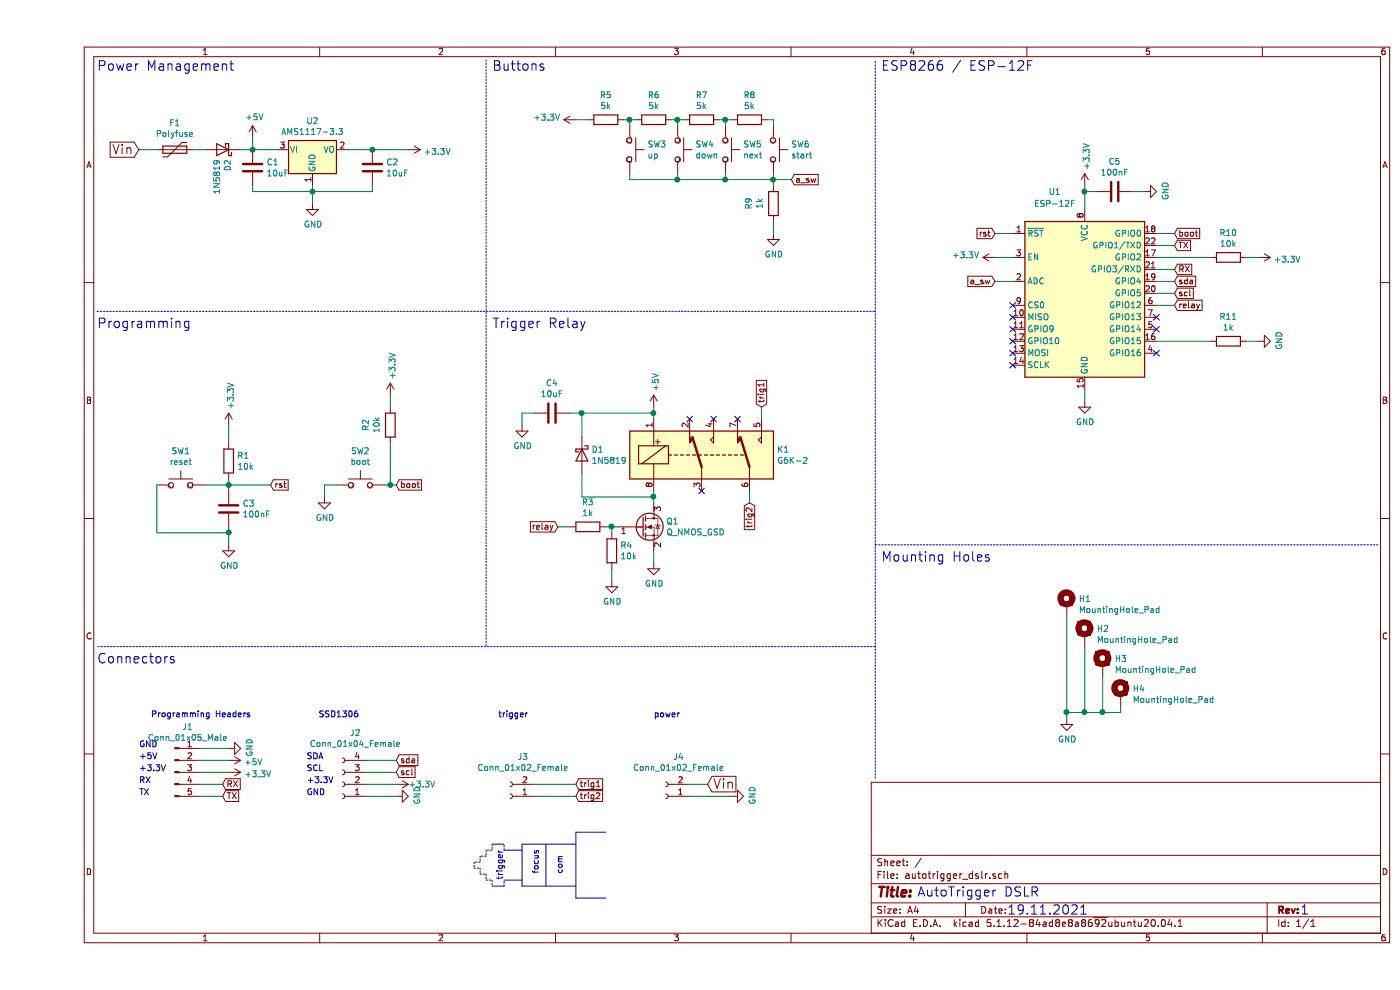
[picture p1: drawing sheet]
EESchema Schematic File Version 4
EELAYER 30 0
EELAYER END
$Descr A4 11693 8268
encoding utf-8
Sheet 1 1
Title ""
Date ""
Rev ""
Comp ""
Comment1 ""
Comment2 ""
Comment3 ""
Comment4 ""
$EndDescr
$Comp
L RF_Module:ESP-12F U1
U 1 1
P 8750 2550
F 0 "U1" H 8500 3500 50  0000 C CNN
F 1 "ESP-12F" H 8500 3400 50  0000 C CNN
F 2 "RF_Module:ESP-12E" H 8750 2550 50  0001 C CNN
F 3 "http://wiki.ai-thinker.com/_media/esp8266/esp8266_series_modules_user_manual_v1.1.pdf" H 8400 2650 50  0001 C CNN
	1    8750 2550
	1    0    0    -1  
$EndComp
$Comp
L Regulator_Linear:AMS1117-3.3 U2
U 1 1
P 2300 1250
F 0 "U2" H 2300 1492 50  0000 C CNN
F 1 "AMS1117-3.3" H 2300 1401 50  0000 C CNN
F 2 "Package_TO_SOT_SMD:SOT-223-3_TabPin2" H 2300 1450 50  0001 C CNN
F 3 "https://www.lcsc.com/product-detail/Linear-Voltage-Regulators-LDO_UMW-Youtai-Semiconductor-Co-Ltd-AMS1117-3-3_C347222.html" H 2400 1000 50  0001 C CNN
	1    2300 1250
	1    0    0    -1  
$EndComp
$Comp
L Device:C C2
U 1 1
P 2800 1400
F 0 "C2" H 2915 1446 50  0000 L CNN
F 1 "10uF" H 2915 1355 50  0000 L CNN
F 2 "Capacitor_SMD:C_0805_2012Metric_Pad1.18x1.45mm_HandSolder" H 2838 1250 50  0001 C CNN
F 3 "~" H 2800 1400 50  0001 C CNN
	1    2800 1400
	1    0    0    -1  
$EndComp
$Comp
L Device:C C1
U 1 1
P 1800 1400
F 0 "C1" H 1915 1446 50  0000 L CNN
F 1 "10uF" H 1915 1355 50  0000 L CNN
F 2 "Capacitor_SMD:C_0805_2012Metric_Pad1.18x1.45mm_HandSolder" H 1838 1250 50  0001 C CNN
F 3 "~" H 1800 1400 50  0001 C CNN
	1    1800 1400
	1    0    0    -1  
$EndComp
$Comp
L power:GND #PWR03
U 1 1
P 1600 4550
F 0 "#PWR03" H 1600 4300 50  0001 C CNN
F 1 "GND" H 1605 4377 50  0000 C CNN
F 2 "" H 1600 4550 50  0001 C CNN
F 3 "" H 1600 4550 50  0001 C CNN
	1    1600 4550
	1    0    0    -1  
$EndComp
$Comp
L power:GND #PWR04
U 1 1
P 1600 6250
F 0 "#PWR04" H 1600 6000 50  0001 C CNN
F 1 "GND" H 1605 6077 50  0000 C CNN
F 2 "" H 1600 6250 50  0001 C CNN
F 3 "" H 1600 6250 50  0001 C CNN
	1    1600 6250
	0    -1   -1   0   
$EndComp
$Comp
L power:GND #PWR08
U 1 1
P 2400 4150
F 0 "#PWR08" H 2400 3900 50  0001 C CNN
F 1 "GND" H 2405 3977 50  0000 C CNN
F 2 "" H 2400 4150 50  0001 C CNN
F 3 "" H 2400 4150 50  0001 C CNN
	1    2400 4150
	1    0    0    -1  
$EndComp
$Comp
L power:GND #PWR017
U 1 1
P 5150 4700
F 0 "#PWR017" H 5150 4450 50  0001 C CNN
F 1 "GND" H 5155 4527 50  0000 C CNN
F 2 "" H 5150 4700 50  0001 C CNN
F 3 "" H 5150 4700 50  0001 C CNN
	1    5150 4700
	1    0    0    -1  
$EndComp
$Comp
L power:GND #PWR023
U 1 1
P 8750 3350
F 0 "#PWR023" H 8750 3100 50  0001 C CNN
F 1 "GND" H 8755 3177 50  0000 C CNN
F 2 "" H 8750 3350 50  0001 C CNN
F 3 "" H 8750 3350 50  0001 C CNN
	1    8750 3350
	1    0    0    -1  
$EndComp
$Comp
L power:GND #PWR019
U 1 1
P 5800 6650
F 0 "#PWR019" H 5800 6400 50  0001 C CNN
F 1 "GND" H 5805 6477 50  0000 C CNN
F 2 "" H 5800 6650 50  0001 C CNN
F 3 "" H 5800 6650 50  0001 C CNN
	1    5800 6650
	0    -1   -1   0   
$EndComp
$Comp
L power:GND #PWR020
U 1 1
P 6150 1950
F 0 "#PWR020" H 6150 1700 50  0001 C CNN
F 1 "GND" H 6155 1777 50  0000 C CNN
F 2 "" H 6150 1950 50  0001 C CNN
F 3 "" H 6150 1950 50  0001 C CNN
	1    6150 1950
	1    0    0    -1  
$EndComp
$Comp
L power:GND #PWR07
U 1 1
P 2300 1700
F 0 "#PWR07" H 2300 1450 50  0001 C CNN
F 1 "GND" H 2305 1527 50  0000 C CNN
F 2 "" H 2300 1700 50  0001 C CNN
F 3 "" H 2300 1700 50  0001 C CNN
	1    2300 1700
	1    0    0    -1  
$EndComp
Wire Wire Line
	1800 1550 1800 1600
Wire Wire Line
	1800 1600 2300 1600
Wire Wire Line
	2300 1600 2300 1700
Wire Wire Line
	2800 1550 2800 1600
Wire Wire Line
	2800 1600 2300 1600
Connection ~ 2300 1600
Wire Wire Line
	2300 1550 2300 1600
Wire Wire Line
	1800 1250 2000 1250
Wire Wire Line
	2600 1250 2800 1250
$Comp
L power:+3.3V #PWR09
U 1 1
P 3100 1250
F 0 "#PWR09" H 3100 1100 50  0001 C CNN
F 1 "+3.3V" V 3115 1378 50  0000 L CNN
F 2 "" H 3100 1250 50  0001 C CNN
F 3 "" H 3100 1250 50  0001 C CNN
	1    3100 1250
	0    1    1    0   
$EndComp
Wire Wire Line
	2800 1250 3100 1250
Connection ~ 2800 1250
$Comp
L power:+3.3V #PWR022
U 1 1
P 8750 1550
F 0 "#PWR022" H 8750 1400 50  0001 C CNN
F 1 "+3.3V" V 8765 1678 50  0000 L CNN
F 2 "" H 8750 1550 50  0001 C CNN
F 3 "" H 8750 1550 50  0001 C CNN
	1    8750 1550
	1    0    0    -1  
$EndComp
Wire Wire Line
	8750 1750 8750 1600
$Comp
L Device:R R1
U 1 1
P 1600 3850
F 0 "R1" H 1670 3896 50  0000 L CNN
F 1 "10k" H 1670 3805 50  0000 L CNN
F 2 "Resistor_SMD:R_0805_2012Metric_Pad1.20x1.40mm_HandSolder" V 1530 3850 50  0001 C CNN
F 3 "~" H 1600 3850 50  0001 C CNN
	1    1600 3850
	1    0    0    -1  
$EndComp
$Comp
L Device:C C3
U 1 1
P 1600 4250
F 0 "C3" H 1715 4296 50  0000 L CNN
F 1 "100nF" H 1715 4205 50  0000 L CNN
F 2 "Capacitor_SMD:C_0805_2012Metric_Pad1.18x1.45mm_HandSolder" H 1638 4100 50  0001 C CNN
F 3 "~" H 1600 4250 50  0001 C CNN
	1    1600 4250
	1    0    0    -1  
$EndComp
$Comp
L Switch:SW_Push SW1
U 1 1
P 1200 4050
F 0 "SW1" H 1200 4335 50  0000 C CNN
F 1 "reset" H 1200 4244 50  0000 C CNN
F 2 "Button_Switch_SMD:SW_SPST_FSMSM" H 1200 4250 50  0001 C CNN
F 3 "~" H 1200 4250 50  0001 C CNN
	1    1200 4050
	1    0    0    -1  
$EndComp
$Comp
L power:+3.3V #PWR02
U 1 1
P 1600 3550
F 0 "#PWR02" H 1600 3400 50  0001 C CNN
F 1 "+3.3V" V 1615 3678 50  0000 L CNN
F 2 "" H 1600 3550 50  0001 C CNN
F 3 "" H 1600 3550 50  0001 C CNN
	1    1600 3550
	1    0    0    -1  
$EndComp
Text GLabel 1950 4050 2    50   Input ~ 0
rst
Wire Wire Line
	1400 4050 1600 4050
Wire Wire Line
	1600 4000 1600 4050
Connection ~ 1600 4050
Wire Wire Line
	1600 4050 1950 4050
Wire Wire Line
	1600 4100 1600 4050
Wire Wire Line
	1600 3550 1600 3700
Wire Wire Line
	1600 4400 1600 4450
Wire Wire Line
	1000 4050 1000 4450
Wire Wire Line
	1000 4450 1600 4450
Connection ~ 1600 4450
Wire Wire Line
	1600 4450 1600 4550
$Comp
L Switch:SW_Push SW2
U 1 1
P 2700 4050
F 0 "SW2" H 2700 4335 50  0000 C CNN
F 1 "boot" H 2700 4244 50  0000 C CNN
F 2 "Button_Switch_SMD:SW_SPST_FSMSM" H 2700 4250 50  0001 C CNN
F 3 "~" H 2700 4250 50  0001 C CNN
	1    2700 4050
	1    0    0    -1  
$EndComp
Wire Wire Line
	2500 4050 2400 4050
Wire Wire Line
	2400 4050 2400 4150
Text GLabel 3000 4050 2    50   Input ~ 0
boot
Wire Wire Line
	2900 4050 2950 4050
Text GLabel 9500 1950 2    50   Input ~ 0
boot
Text GLabel 8000 1950 0    50   Input ~ 0
rst
Wire Wire Line
	8000 1950 8150 1950
Wire Wire Line
	9350 1950 9500 1950
$Comp
L Connector:Conn_01x05_Male J1
U 1 1
P 1150 6450
F 0 "J1" H 1258 6831 50  0000 C CNN
F 1 "Conn_01x05_Male" H 1258 6740 50  0000 C CNN
F 2 "Connector_PinHeader_2.54mm:PinHeader_1x05_P2.54mm_Vertical" H 1150 6450 50  0001 C CNN
F 3 "~" H 1150 6450 50  0001 C CNN
	1    1150 6450
	1    0    0    -1  
$EndComp
Text Notes 850  6250 0    50   ~ 0
GND
Text Notes 850  6350 0    50   ~ 0
+5V
Text Notes 850  6450 0    50   ~ 0
+3.3V
Text Notes 850  6550 0    50   ~ 0
RX
Text Notes 850  6650 0    50   ~ 0
TX
$Comp
L power:+3.3V #PWR06
U 1 1
P 1600 6450
F 0 "#PWR06" H 1600 6300 50  0001 C CNN
F 1 "+3.3V" V 1615 6578 50  0000 L CNN
F 2 "" H 1600 6450 50  0001 C CNN
F 3 "" H 1600 6450 50  0001 C CNN
	1    1600 6450
	0    1    1    0   
$EndComp
Text GLabel 1550 6550 2    50   Input ~ 0
RX
Text GLabel 1550 6650 2    50   Input ~ 0
TX
Wire Wire Line
	1350 6650 1550 6650
Wire Wire Line
	1350 6550 1550 6550
Wire Wire Line
	1350 6450 1600 6450
Wire Wire Line
	1350 6250 1600 6250
Text GLabel 9500 2050 2    50   Input ~ 0
TX
Text GLabel 9500 2250 2    50   Input ~ 0
RX
Wire Wire Line
	9350 2250 9500 2250
Wire Wire Line
	9350 2050 9500 2050
$Comp
L Connector:Conn_01x04_Female J2
U 1 1
P 2550 6550
F 0 "J2" H 2442 6125 50  0000 C CNN
F 1 "Conn_01x04_Female" H 2442 6216 50  0000 C CNN
F 2 "Connector_PinHeader_2.54mm:PinHeader_1x04_P2.54mm_Vertical" H 2550 6550 50  0001 C CNN
F 3 "~" H 2550 6550 50  0001 C CNN
	1    2550 6550
	-1   0    0    1   
$EndComp
Text Notes 2250 6650 0    50   ~ 0
GND
Text Notes 2250 6550 0    50   ~ 0
+3.3V
Text Notes 2250 6450 0    50   ~ 0
SCL
Text Notes 2250 6350 0    50   ~ 0
SDA
Text Notes 950  6000 0    50   ~ 0
Programming Headers
Text Notes 2350 6000 0    50   ~ 0
SSD1306
Text GLabel 3000 6350 2    50   Input ~ 0
sda
Text GLabel 3000 6450 2    50   Input ~ 0
scl
$Comp
L power:GND #PWR012
U 1 1
P 3000 6650
F 0 "#PWR012" H 3000 6400 50  0001 C CNN
F 1 "GND" H 3005 6477 50  0000 C CNN
F 2 "" H 3000 6650 50  0001 C CNN
F 3 "" H 3000 6650 50  0001 C CNN
	1    3000 6650
	0    -1   -1   0   
$EndComp
$Comp
L power:+3.3V #PWR011
U 1 1
P 3000 6550
F 0 "#PWR011" H 3000 6400 50  0001 C CNN
F 1 "+3.3V" V 3000 6650 50  0000 L CNN
F 2 "" H 3000 6550 50  0001 C CNN
F 3 "" H 3000 6550 50  0001 C CNN
	1    3000 6550
	0    1    1    0   
$EndComp
Wire Wire Line
	2750 6350 3000 6350
Wire Wire Line
	2750 6450 3000 6450
Wire Wire Line
	2750 6550 3000 6550
Text GLabel 9500 2350 2    50   Input ~ 0
sda
Text GLabel 9500 2450 2    50   Input ~ 0
scl
Wire Wire Line
	9350 2350 9500 2350
Wire Wire Line
	9350 2450 9500 2450
Wire Wire Line
	8750 3250 8750 3350
$Comp
L Device:R R5
U 1 1
P 4750 1000
F 0 "R5" V 4543 1000 50  0000 C CNN
F 1 "5k" V 4634 1000 50  0000 C CNN
F 2 "Resistor_SMD:R_0805_2012Metric_Pad1.20x1.40mm_HandSolder" V 4680 1000 50  0001 C CNN
F 3 "~" H 4750 1000 50  0001 C CNN
	1    4750 1000
	0    1    1    0   
$EndComp
$Comp
L Device:R R6
U 1 1
P 5150 1000
F 0 "R6" V 4943 1000 50  0000 C CNN
F 1 "5k" V 5034 1000 50  0000 C CNN
F 2 "Resistor_SMD:R_0805_2012Metric_Pad1.20x1.40mm_HandSolder" V 5080 1000 50  0001 C CNN
F 3 "~" H 5150 1000 50  0001 C CNN
	1    5150 1000
	0    1    1    0   
$EndComp
$Comp
L Device:R R7
U 1 1
P 5550 1000
F 0 "R7" V 5343 1000 50  0000 C CNN
F 1 "5k" V 5434 1000 50  0000 C CNN
F 2 "Resistor_SMD:R_0805_2012Metric_Pad1.20x1.40mm_HandSolder" V 5480 1000 50  0001 C CNN
F 3 "~" H 5550 1000 50  0001 C CNN
	1    5550 1000
	0    1    1    0   
$EndComp
$Comp
L Device:R R8
U 1 1
P 5950 1000
F 0 "R8" V 5743 1000 50  0000 C CNN
F 1 "5k" V 5834 1000 50  0000 C CNN
F 2 "Resistor_SMD:R_0805_2012Metric_Pad1.20x1.40mm_HandSolder" V 5880 1000 50  0001 C CNN
F 3 "~" H 5950 1000 50  0001 C CNN
	1    5950 1000
	0    1    1    0   
$EndComp
$Comp
L Switch:SW_Push SW3
U 1 1
P 4950 1250
F 0 "SW3" V 4904 1398 50  0000 L CNN
F 1 "up" V 4995 1398 50  0000 L CNN
F 2 "Button_Switch_THT:SW_PUSH_6mm_H9.5mm" H 4950 1450 50  0001 C CNN
F 3 "~" H 4950 1450 50  0001 C CNN
	1    4950 1250
	0    1    1    0   
$EndComp
$Comp
L Switch:SW_Push SW4
U 1 1
P 5350 1250
F 0 "SW4" V 5304 1398 50  0000 L CNN
F 1 "down" V 5395 1398 50  0000 L CNN
F 2 "Button_Switch_THT:SW_PUSH_6mm_H9.5mm" H 5350 1450 50  0001 C CNN
F 3 "~" H 5350 1450 50  0001 C CNN
	1    5350 1250
	0    1    1    0   
$EndComp
$Comp
L Switch:SW_Push SW5
U 1 1
P 5750 1250
F 0 "SW5" V 5704 1398 50  0000 L CNN
F 1 "next" V 5795 1398 50  0000 L CNN
F 2 "Button_Switch_THT:SW_PUSH_6mm_H9.5mm" H 5750 1450 50  0001 C CNN
F 3 "~" H 5750 1450 50  0001 C CNN
	1    5750 1250
	0    1    1    0   
$EndComp
$Comp
L Switch:SW_Push SW6
U 1 1
P 6150 1250
F 0 "SW6" V 6104 1398 50  0000 L CNN
F 1 "start" V 6195 1398 50  0000 L CNN
F 2 "Button_Switch_THT:SW_PUSH_6mm_H9.5mm" H 6150 1450 50  0001 C CNN
F 3 "~" H 6150 1450 50  0001 C CNN
	1    6150 1250
	0    1    1    0   
$EndComp
$Comp
L Device:R R9
U 1 1
P 6150 1700
F 0 "R9" V 5943 1700 50  0000 C CNN
F 1 "1k" V 6034 1700 50  0000 C CNN
F 2 "Resistor_SMD:R_0805_2012Metric_Pad1.20x1.40mm_HandSolder" V 6080 1700 50  0001 C CNN
F 3 "~" H 6150 1700 50  0001 C CNN
	1    6150 1700
	1    0    0    -1  
$EndComp
$Comp
L power:+3.3V #PWR014
U 1 1
P 4500 1000
F 0 "#PWR014" H 4500 850 50  0001 C CNN
F 1 "+3.3V" V 4515 1128 50  0000 L CNN
F 2 "" H 4500 1000 50  0001 C CNN
F 3 "" H 4500 1000 50  0001 C CNN
	1    4500 1000
	0    -1   -1   0   
$EndComp
Wire Wire Line
	4500 1000 4600 1000
Wire Wire Line
	4900 1000 4950 1000
Wire Wire Line
	5300 1000 5350 1000
Wire Wire Line
	5700 1000 5750 1000
Wire Wire Line
	5750 1050 5750 1000
Connection ~ 5750 1000
Wire Wire Line
	5750 1000 5800 1000
Wire Wire Line
	4950 1050 4950 1000
Connection ~ 4950 1000
Wire Wire Line
	4950 1000 5000 1000
Wire Wire Line
	5350 1050 5350 1000
Connection ~ 5350 1000
Wire Wire Line
	5350 1000 5400 1000
Wire Wire Line
	6100 1000 6150 1000
Wire Wire Line
	6150 1000 6150 1050
Wire Wire Line
	6150 1450 6150 1500
Wire Wire Line
	4950 1450 4950 1500
Wire Wire Line
	4950 1500 5350 1500
Connection ~ 6150 1500
Wire Wire Line
	6150 1500 6150 1550
Wire Wire Line
	5350 1450 5350 1500
Connection ~ 5350 1500
Wire Wire Line
	5350 1500 5750 1500
Wire Wire Line
	5750 1450 5750 1500
Connection ~ 5750 1500
Wire Wire Line
	5750 1500 6150 1500
Wire Wire Line
	6150 1850 6150 1950
Text GLabel 6300 1500 2    50   Input ~ 0
a_sw
Wire Wire Line
	6300 1500 6150 1500
Text GLabel 8000 2350 0    50   Input ~ 0
a_sw
Wire Wire Line
	8000 2350 8150 2350
$Comp
L power:+3.3V #PWR021
U 1 1
P 8000 2150
F 0 "#PWR021" H 8000 2000 50  0001 C CNN
F 1 "+3.3V" V 8015 2278 50  0000 L CNN
F 2 "" H 8000 2150 50  0001 C CNN
F 3 "" H 8000 2150 50  0001 C CNN
	1    8000 2150
	0    -1   -1   0   
$EndComp
Wire Wire Line
	8000 2150 8150 2150
$Comp
L Relay:G6K-2 K1
U 1 1
P 5550 3800
F 0 "K1" H 6180 3846 50  0000 L CNN
F 1 "G6K-2" H 6180 3755 50  0000 L CNN
F 2 "Relay_SMD:Relay_DPDT_Omron_G6K-2F-Y" H 5550 3800 50  0001 L CNN
F 3 "https://www.lcsc.com/product-detail/Signal-Relays_span-style-background-color-ff0-Omron-span-Electronics-G6K-2F-Y-TR-DC5_C47190.html" H 5550 3800 50  0001 C CNN
	1    5550 3800
	1    0    0    -1  
$EndComp
$Comp
L Device:Q_NMOS_GSD Q1
U 1 1
P 5050 4400
F 0 "Q1" H 5254 4446 50  0000 L CNN
F 1 "Q_NMOS_GSD" H 5254 4355 50  0000 L CNN
F 2 "Package_TO_SOT_SMD:SOT-23_Handsoldering" H 5250 4500 50  0001 C CNN
F 3 "https://www.lcsc.com/product-detail/MOSFETs_Sinopower-Semicon-SM2326NSANC-TRG_C368561.html" H 5050 4400 50  0001 C CNN
	1    5050 4400
	1    0    0    -1  
$EndComp
Wire Wire Line
	5150 4100 5150 4150
Wire Wire Line
	5150 4600 5150 4700
$Comp
L power:+5V #PWR05
U 1 1
P 1600 6350
F 0 "#PWR05" H 1600 6200 50  0001 C CNN
F 1 "+5V" V 1615 6478 50  0000 L CNN
F 2 "" H 1600 6350 50  0001 C CNN
F 3 "" H 1600 6350 50  0001 C CNN
	1    1600 6350
	0    1    1    0   
$EndComp
$Comp
L power:+5V #PWR016
U 1 1
P 5150 3400
F 0 "#PWR016" H 5150 3250 50  0001 C CNN
F 1 "+5V" V 5165 3528 50  0000 L CNN
F 2 "" H 5150 3400 50  0001 C CNN
F 3 "" H 5150 3400 50  0001 C CNN
	1    5150 3400
	1    0    0    -1  
$EndComp
Wire Wire Line
	1350 6350 1600 6350
Wire Wire Line
	1700 1250 1800 1250
Connection ~ 1800 1250
$Comp
L Device:R R3
U 1 1
P 4600 4400
F 0 "R3" V 4393 4400 50  0000 C CNN
F 1 "1k" V 4484 4400 50  0000 C CNN
F 2 "Resistor_SMD:R_0805_2012Metric_Pad1.20x1.40mm_HandSolder" V 4530 4400 50  0001 C CNN
F 3 "~" H 4600 4400 50  0001 C CNN
	1    4600 4400
	0    1    1    0   
$EndComp
Wire Wire Line
	4750 4400 4800 4400
Text GLabel 4350 4400 0    50   Input ~ 0
relay
Wire Wire Line
	4350 4400 4450 4400
Text GLabel 9500 2550 2    50   Input ~ 0
relay
Wire Wire Line
	9350 2550 9500 2550
$Comp
L Connector:Conn_01x02_Female J3
U 1 1
P 3950 6650
F 0 "J3" H 3842 6325 50  0000 C CNN
F 1 "Conn_01x02_Female" H 3842 6416 50  0000 C CNN
F 2 "Connector_PinHeader_2.54mm:PinHeader_1x02_P2.54mm_Vertical" H 3950 6650 50  0001 C CNN
F 3 "~" H 3950 6650 50  0001 C CNN
	1    3950 6650
	-1   0    0    1   
$EndComp
Text Notes 3850 6000 0    50   ~ 0
trigger
Text GLabel 4500 6550 2    50   Input ~ 0
trig1
Text GLabel 4500 6650 2    50   Input ~ 0
trig2
Text GLabel 6050 3400 1    50   Input ~ 0
trig1
Text GLabel 5950 4200 3    50   Input ~ 0
trig2
Wire Wire Line
	4150 6550 4500 6550
Wire Wire Line
	4150 6650 4500 6650
Wire Wire Line
	6050 3400 6050 3500
Wire Wire Line
	5950 4100 5950 4200
Wire Notes Line style solid
	4750 6950 4500 6950
Wire Notes Line style solid
	4500 6950 4500 7500
Wire Notes Line style solid
	4500 7500 4750 7500
Wire Notes Line style solid
	4500 7050 4050 7050
Wire Notes Line style solid
	4050 7050 4050 7400
Wire Notes Line style solid
	4050 7400 4500 7400
Wire Notes Line style solid
	4250 7050 4250 7400
Wire Notes Line style solid
	4050 7100 3900 7100
Wire Notes Line
	3900 7100 3900 7050
Wire Notes Line
	3900 7400 3900 7350
Wire Notes Line style solid
	3900 7350 4050 7350
Text Notes 4400 7300 1    50   ~ 0
com
Text Notes 3900 7350 1    50   ~ 0
trigger
Text Notes 4200 7300 1    50   ~ 0
focus
Wire Notes Line style solid
	3800 7400 3900 7400
Wire Notes Line
	3800 7350 3800 7400
Wire Notes Line
	3750 7350 3800 7350
Wire Notes Line
	3750 7300 3750 7350
Wire Notes Line
	3700 7300 3750 7300
Wire Notes Line
	3700 7250 3700 7300
Wire Notes Line
	3650 7250 3700 7250
Wire Notes Line
	3650 7200 3650 7250
Wire Notes Line
	3700 7200 3650 7200
Wire Notes Line
	3700 7150 3700 7200
Wire Notes Line
	3750 7150 3700 7150
Wire Notes Line
	3750 7100 3750 7150
Wire Notes Line style solid
	3800 7050 3900 7050
Wire Notes Line
	3800 7100 3750 7100
Wire Notes Line
	3800 7050 3800 7100
$Comp
L Connector:Conn_01x02_Female J4
U 1 1
P 5250 6650
F 0 "J4" H 5142 6325 50  0000 C CNN
F 1 "Conn_01x02_Female" H 5142 6416 50  0000 C CNN
F 2 "Connector_PinHeader_2.54mm:PinHeader_1x02_P2.54mm_Vertical" H 5250 6650 50  0001 C CNN
F 3 "~" H 5250 6650 50  0001 C CNN
	1    5250 6650
	-1   0    0    1   
$EndComp
Text Notes 5150 6000 0    50   ~ 0
power
Wire Wire Line
	5450 6650 5800 6650
Wire Notes Line
	7000 6500 7000 500 
Wire Notes Line
	7000 5400 500  5400
Wire Notes Line
	3750 500  3750 5400
Wire Notes Line
	500  2600 7000 2600
NoConn ~ 9350 2650
NoConn ~ 9350 2750
NoConn ~ 9350 2950
NoConn ~ 8150 3050
NoConn ~ 8150 2950
NoConn ~ 8150 2850
NoConn ~ 8150 2750
NoConn ~ 8150 2650
NoConn ~ 8150 2550
NoConn ~ 5450 3500
NoConn ~ 5650 3500
NoConn ~ 5850 3500
NoConn ~ 5550 4100
Text Notes 500  5550 0    79   ~ 0
Connectors
Text Notes 500  2750 0    79   ~ 0
Programming
Text Notes 3800 2750 0    79   ~ 0
Trigger Relay
Text Notes 3800 600  0    79   ~ 0
Buttons
Text Notes 500  600  0    79   ~ 0
Power Management
Text Notes 7050 600  0    79   ~ 0
ESP8266 / ESP-12F
Text Notes 8100 7650 0    79   ~ 0
19.11.2021
Text Notes 7350 7500 0    79   ~ 0
AutoTrigger DSLR
Text Notes 10550 7650 0    79   ~ 0
1
$Comp
L Device:R R4
U 1 1
P 4800 4600
F 0 "R4" H 4870 4646 50  0000 L CNN
F 1 "10k" H 4870 4555 50  0000 L CNN
F 2 "Resistor_SMD:R_0805_2012Metric_Pad1.20x1.40mm_HandSolder" V 4730 4600 50  0001 C CNN
F 3 "~" H 4800 4600 50  0001 C CNN
	1    4800 4600
	1    0    0    -1  
$EndComp
Wire Wire Line
	4800 4450 4800 4400
Connection ~ 4800 4400
Wire Wire Line
	4800 4400 4850 4400
$Comp
L power:GND #PWR015
U 1 1
P 4800 4850
F 0 "#PWR015" H 4800 4600 50  0001 C CNN
F 1 "GND" H 4805 4677 50  0000 C CNN
F 2 "" H 4800 4850 50  0001 C CNN
F 3 "" H 4800 4850 50  0001 C CNN
	1    4800 4850
	1    0    0    -1  
$EndComp
Wire Wire Line
	4800 4750 4800 4850
$Comp
L Device:R R11
U 1 1
P 9950 2850
F 0 "R11" V 9743 2850 50  0000 C CNN
F 1 "1k" V 9834 2850 50  0000 C CNN
F 2 "Resistor_SMD:R_0805_2012Metric_Pad1.20x1.40mm_HandSolder" V 9880 2850 50  0001 C CNN
F 3 "~" H 9950 2850 50  0001 C CNN
	1    9950 2850
	0    1    1    0   
$EndComp
$Comp
L Device:R R10
U 1 1
P 9950 2150
F 0 "R10" V 9743 2150 50  0000 C CNN
F 1 "10k" V 9834 2150 50  0000 C CNN
F 2 "Resistor_SMD:R_0805_2012Metric_Pad1.20x1.40mm_HandSolder" V 9880 2150 50  0001 C CNN
F 3 "~" H 9950 2150 50  0001 C CNN
	1    9950 2150
	0    1    1    0   
$EndComp
$Comp
L power:GND #PWR025
U 1 1
P 10200 2850
F 0 "#PWR025" H 10200 2600 50  0001 C CNN
F 1 "GND" H 10205 2677 50  0000 C CNN
F 2 "" H 10200 2850 50  0001 C CNN
F 3 "" H 10200 2850 50  0001 C CNN
	1    10200 2850
	0    -1   -1   0   
$EndComp
$Comp
L power:+3.3V #PWR024
U 1 1
P 10200 2150
F 0 "#PWR024" H 10200 2000 50  0001 C CNN
F 1 "+3.3V" V 10215 2278 50  0000 L CNN
F 2 "" H 10200 2150 50  0001 C CNN
F 3 "" H 10200 2150 50  0001 C CNN
	1    10200 2150
	0    1    1    0   
$EndComp
Wire Wire Line
	9800 2150 9350 2150
Wire Wire Line
	10100 2150 10200 2150
Wire Wire Line
	9350 2850 9800 2850
Wire Wire Line
	10100 2850 10200 2850
$Comp
L Device:R R2
U 1 1
P 2950 3550
F 0 "R2" V 2743 3550 50  0000 C CNN
F 1 "10k" V 2834 3550 50  0000 C CNN
F 2 "Resistor_SMD:R_0805_2012Metric_Pad1.20x1.40mm_HandSolder" V 2880 3550 50  0001 C CNN
F 3 "~" H 2950 3550 50  0001 C CNN
	1    2950 3550
	1    0    0    -1  
$EndComp
$Comp
L power:+3.3V #PWR010
U 1 1
P 2950 3300
F 0 "#PWR010" H 2950 3150 50  0001 C CNN
F 1 "+3.3V" V 2965 3428 50  0000 L CNN
F 2 "" H 2950 3300 50  0001 C CNN
F 3 "" H 2950 3300 50  0001 C CNN
	1    2950 3300
	1    0    0    -1  
$EndComp
Wire Wire Line
	2950 3300 2950 3400
Wire Wire Line
	2950 3700 2950 4050
Connection ~ 2950 4050
Wire Wire Line
	2950 4050 3000 4050
$Comp
L Device:C C5
U 1 1
P 9000 1600
F 0 "C5" V 8748 1600 50  0000 C CNN
F 1 "100nF" V 8839 1600 50  0000 C CNN
F 2 "Capacitor_SMD:C_0805_2012Metric_Pad1.18x1.45mm_HandSolder" H 9038 1450 50  0001 C CNN
F 3 "~" H 9000 1600 50  0001 C CNN
	1    9000 1600
	0    1    1    0   
$EndComp
$Comp
L power:GND #PWR026
U 1 1
P 9250 1600
F 0 "#PWR026" H 9250 1350 50  0001 C CNN
F 1 "GND" H 9255 1427 50  0000 C CNN
F 2 "" H 9250 1600 50  0001 C CNN
F 3 "" H 9250 1600 50  0001 C CNN
	1    9250 1600
	0    -1   -1   0   
$EndComp
Wire Wire Line
	8850 1600 8750 1600
Connection ~ 8750 1600
Wire Wire Line
	8750 1600 8750 1550
Wire Wire Line
	9250 1600 9150 1600
Wire Wire Line
	2750 6650 3000 6650
$Comp
L Mechanical:MountingHole_Pad H1
U 1 1
P 8600 5050
F 0 "H1" H 8700 5099 50  0000 L CNN
F 1 "MountingHole_Pad" H 8700 5008 50  0000 L CNN
F 2 "MountingHole:MountingHole_2.7mm_M2.5_Pad" H 8600 5050 50  0001 C CNN
F 3 "~" H 8600 5050 50  0001 C CNN
	1    8600 5050
	1    0    0    -1  
$EndComp
$Comp
L Mechanical:MountingHole_Pad H2
U 1 1
P 8750 5300
F 0 "H2" H 8850 5349 50  0000 L CNN
F 1 "MountingHole_Pad" H 8850 5258 50  0000 L CNN
F 2 "MountingHole:MountingHole_2.7mm_M2.5_Pad" H 8750 5300 50  0001 C CNN
F 3 "~" H 8750 5300 50  0001 C CNN
	1    8750 5300
	1    0    0    -1  
$EndComp
$Comp
L Mechanical:MountingHole_Pad H3
U 1 1
P 8900 5550
F 0 "H3" H 9000 5599 50  0000 L CNN
F 1 "MountingHole_Pad" H 9000 5508 50  0000 L CNN
F 2 "MountingHole:MountingHole_2.7mm_M2.5_Pad" H 8900 5550 50  0001 C CNN
F 3 "~" H 8900 5550 50  0001 C CNN
	1    8900 5550
	1    0    0    -1  
$EndComp
$Comp
L Mechanical:MountingHole_Pad H4
U 1 1
P 9050 5800
F 0 "H4" H 9150 5849 50  0000 L CNN
F 1 "MountingHole_Pad" H 9150 5758 50  0000 L CNN
F 2 "MountingHole:MountingHole_2.7mm_M2.5_Pad" H 9050 5800 50  0001 C CNN
F 3 "~" H 9050 5800 50  0001 C CNN
	1    9050 5800
	1    0    0    -1  
$EndComp
$Comp
L power:GND #PWR027
U 1 1
P 8600 6000
F 0 "#PWR027" H 8600 5750 50  0001 C CNN
F 1 "GND" H 8605 5827 50  0000 C CNN
F 2 "" H 8600 6000 50  0001 C CNN
F 3 "" H 8600 6000 50  0001 C CNN
	1    8600 6000
	1    0    0    -1  
$EndComp
Wire Wire Line
	8600 5150 8600 5950
Wire Wire Line
	8750 5400 8750 5950
Wire Wire Line
	8750 5950 8600 5950
Connection ~ 8600 5950
Wire Wire Line
	8600 5950 8600 6000
Wire Wire Line
	9050 5900 9050 5950
Wire Wire Line
	9050 5950 8900 5950
Connection ~ 8750 5950
Wire Wire Line
	8900 5650 8900 5950
Connection ~ 8900 5950
Wire Wire Line
	8900 5950 8750 5950
Wire Notes Line
	7000 4550 11200 4550
Text Notes 7050 4700 0    79   ~ 0
Mounting Holes
$Comp
L Diode:1N5819 D1
U 1 1
P 4550 3800
F 0 "D1" V 4504 3880 50  0000 L CNN
F 1 "1N5819" V 4595 3880 50  0000 L CNN
F 2 "Diode_SMD:D_SOD-123" H 4550 3625 50  0001 C CNN
F 3 "http://www.vishay.com/docs/88525/1n5817.pdf" H 4550 3800 50  0001 C CNN
	1    4550 3800
	0    1    1    0   
$EndComp
Wire Wire Line
	4050 3450 4050 3550
Wire Wire Line
	4150 3450 4050 3450
$Comp
L power:GND #PWR013
U 1 1
P 4050 3550
F 0 "#PWR013" H 4050 3300 50  0001 C CNN
F 1 "GND" H 4055 3377 50  0000 C CNN
F 2 "" H 4050 3550 50  0001 C CNN
F 3 "" H 4050 3550 50  0001 C CNN
	1    4050 3550
	1    0    0    -1  
$EndComp
$Comp
L Device:C C4
U 1 1
P 4300 3450
F 0 "C4" V 4048 3450 50  0000 C CNN
F 1 "10uF" V 4139 3450 50  0000 C CNN
F 2 "Capacitor_SMD:C_0805_2012Metric_Pad1.18x1.45mm_HandSolder" H 4338 3300 50  0001 C CNN
F 3 "~" H 4300 3450 50  0001 C CNN
	1    4300 3450
	0    1    1    0   
$EndComp
Wire Wire Line
	5150 3400 5150 3450
Wire Wire Line
	4450 3450 4550 3450
Connection ~ 5150 3450
Wire Wire Line
	5150 3450 5150 3500
Wire Wire Line
	4550 3650 4550 3450
Connection ~ 4550 3450
Wire Wire Line
	4550 3450 5150 3450
Wire Wire Line
	4550 3950 4550 4150
Wire Wire Line
	4550 4150 5150 4150
Connection ~ 5150 4150
Wire Wire Line
	5150 4150 5150 4200
$Comp
L power:+5V #PWR01
U 1 1
P 1800 1150
F 0 "#PWR01" H 1800 1000 50  0001 C CNN
F 1 "+5V" H 1815 1323 50  0000 C CNN
F 2 "" H 1800 1150 50  0001 C CNN
F 3 "" H 1800 1150 50  0001 C CNN
	1    1800 1150
	1    0    0    -1  
$EndComp
$Comp
L Device:Polyfuse F1
U 1 1
P 1150 1250
F 0 "F1" V 925 1250 50  0000 C CNN
F 1 "Polyfuse" V 1016 1250 50  0000 C CNN
F 2 "Fuse:Fuse_1812_4532Metric_Pad1.30x3.40mm_HandSolder" H 1200 1050 50  0001 L CNN
F 3 "~" H 1150 1250 50  0001 C CNN
	1    1150 1250
	0    1    1    0   
$EndComp
$Comp
L Diode:1N5819 D2
U 1 1
P 1550 1250
F 0 "D2" V 1504 1330 50  0000 L CNN
F 1 "1N5819" V 1595 1330 50  0000 L CNN
F 2 "Diode_SMD:D_SOD-123" H 1550 1075 50  0001 C CNN
F 3 "http://www.vishay.com/docs/88525/1n5817.pdf" H 1550 1250 50  0001 C CNN
	1    1550 1250
	-1   0    0    1   
$EndComp
Wire Wire Line
	1300 1250 1400 1250
Text GLabel 850  1250 0    79   Input ~ 0
Vin
Wire Wire Line
	850  1250 1000 1250
Wire Wire Line
	1800 1150 1800 1250
Text GLabel 5600 6550 2    79   Input ~ 0
Vin
Wire Wire Line
	5450 6550 5600 6550
$EndSCHEMATC
